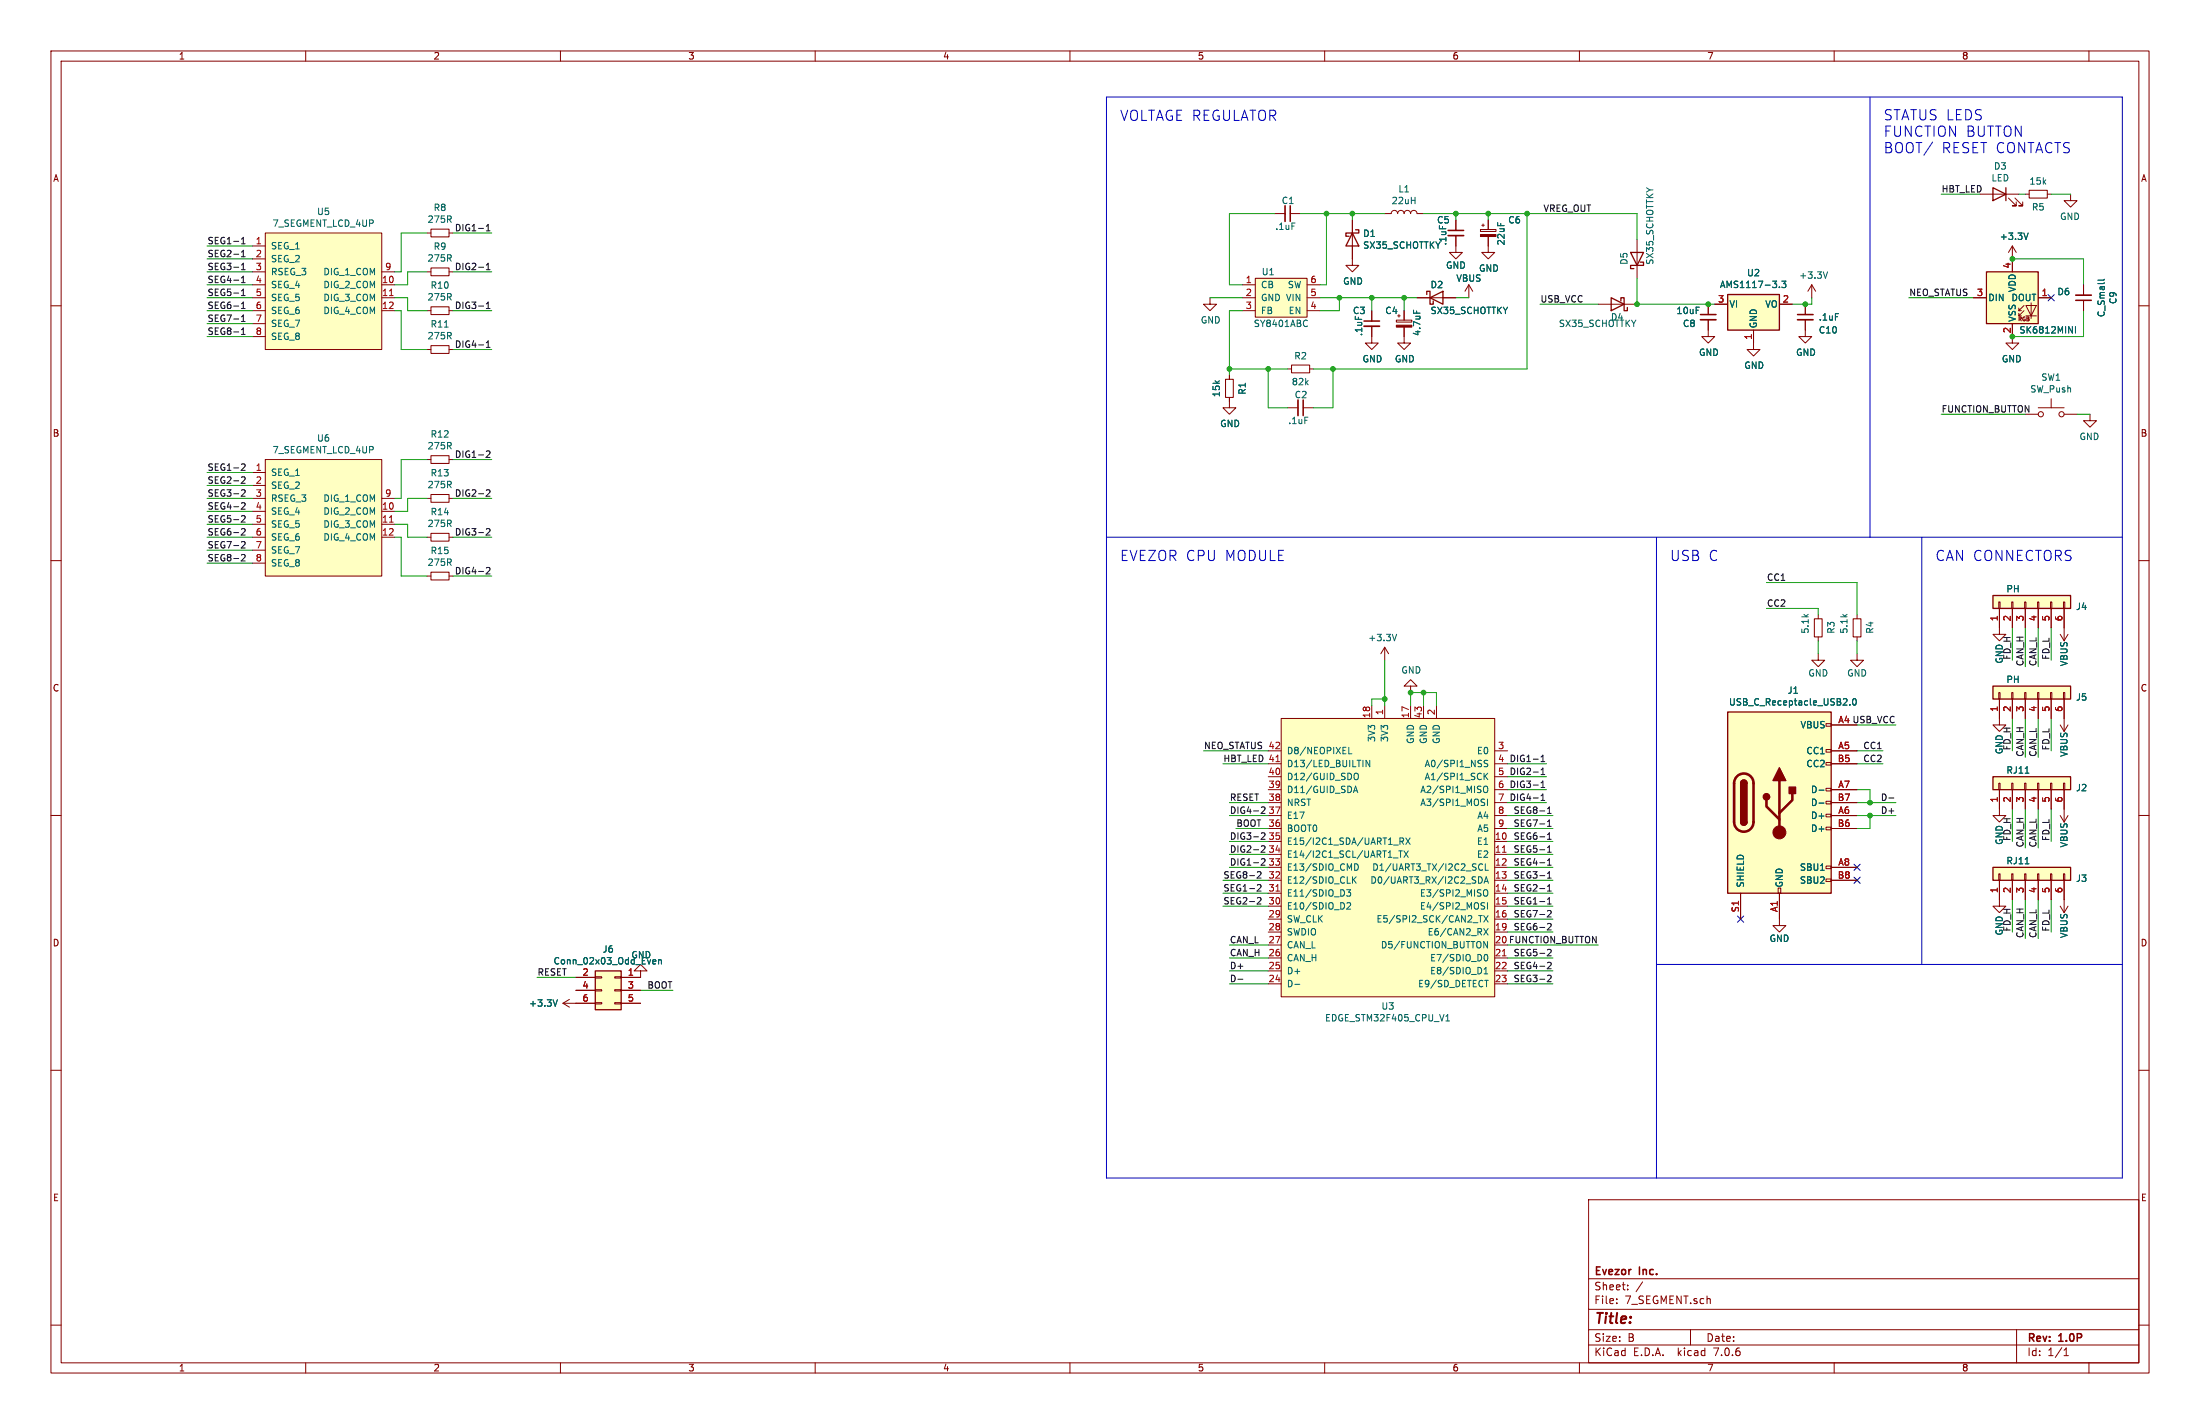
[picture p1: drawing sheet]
EESchema Schematic File Version 4
EELAYER 30 0
EELAYER END
$Descr B 17000 11000
encoding utf-8
Sheet 1 1
Title ""
Date ""
Rev "1.0P"
Comp "Evezor Inc."
Comment1 ""
Comment2 ""
Comment3 ""
Comment4 ""
$EndDescr
Wire Wire Line
	11800 2850 11800 1650
Wire Wire Line
	10250 2200 10250 1650
Wire Wire Line
	9500 2200 9500 1650
Wire Wire Line
	10200 2200 10250 2200
Wire Wire Line
	10300 2850 11800 2850
Wire Wire Line
	10300 3150 10300 2850
Wire Wire Line
	10150 3150 10300 3150
Connection ~ 10300 2850
Wire Wire Line
	10150 2850 10300 2850
Wire Wire Line
	11500 1650 11800 1650
$Comp
L power:+3.3V #PWR0101
U 1 1
P 14000 2300
F 0 "#PWR0101" H 14000 2150 50  0001 C CNN
F 1 "+3.3V" H 14015 2473 50  0000 C CNN
F 2 "" H 14000 2300 50  0001 C CNN
F 3 "" H 14000 2300 50  0001 C CNN
	1    14000 2300
	1    0    0    -1  
$EndComp
Wire Wire Line
	11500 1650 11500 1700
Connection ~ 11500 1650
Wire Wire Line
	11250 1650 11500 1650
Wire Wire Line
	11250 1650 11250 1700
Connection ~ 11250 1650
Wire Wire Line
	11000 1650 11250 1650
Wire Wire Line
	10250 1650 10450 1650
Wire Wire Line
	10450 1650 10700 1650
Connection ~ 10450 1650
Wire Wire Line
	10450 1700 10450 1650
Connection ~ 10250 1650
Wire Wire Line
	10050 1650 10250 1650
Wire Wire Line
	9500 1650 9850 1650
Wire Wire Line
	9600 2200 9500 2200
Wire Wire Line
	9350 2300 9600 2300
$Comp
L power:GND #PWR0102
U 1 1
P 9350 2300
F 0 "#PWR0102" H 9350 2050 50  0001 C CNN
F 1 "GND" H 9355 2127 50  0000 C CNN
F 2 "" H 9350 2300 50  0001 C CNN
F 3 "" H 9350 2300 50  0001 C CNN
	1    9350 2300
	1    0    0    -1  
$EndComp
$Comp
L power:GND #PWR0103
U 1 1
P 10450 2000
F 0 "#PWR0103" H 10450 1750 50  0001 C CNN
F 1 "GND" H 10455 1827 50  0000 C CNN
F 2 "" H 10450 2000 50  0001 C CNN
F 3 "" H 10450 2000 50  0001 C CNN
	1    10450 2000
	1    0    0    -1  
$EndComp
$Comp
L power:GND #PWR0104
U 1 1
P 11500 1900
F 0 "#PWR0104" H 11500 1650 50  0001 C CNN
F 1 "GND" H 11505 1727 50  0000 C CNN
F 2 "" H 11500 1900 50  0001 C CNN
F 3 "" H 11500 1900 50  0001 C CNN
	1    11500 1900
	1    0    0    -1  
$EndComp
$Comp
L power:GND #PWR0105
U 1 1
P 11250 1900
F 0 "#PWR0105" H 11250 1650 50  0001 C CNN
F 1 "GND" H 11250 1750 50  0000 C CNN
F 2 "" H 11250 1900 50  0001 C CNN
F 3 "" H 11250 1900 50  0001 C CNN
	1    11250 1900
	1    0    0    -1  
$EndComp
Wire Wire Line
	9800 2850 9500 2850
Wire Wire Line
	9800 3150 9800 2850
Wire Wire Line
	9950 3150 9800 3150
$Comp
L power:GND #PWR0106
U 1 1
P 9500 3100
F 0 "#PWR0106" H 9500 2850 50  0001 C CNN
F 1 "GND" H 9505 2927 50  0000 C CNN
F 2 "" H 9500 3100 50  0001 C CNN
F 3 "" H 9500 3100 50  0001 C CNN
	1    9500 3100
	1    0    0    -1  
$EndComp
Wire Wire Line
	9500 2850 9500 2900
Wire Wire Line
	9500 2400 9600 2400
Connection ~ 9500 2850
Wire Wire Line
	9500 2850 9500 2400
Connection ~ 9800 2850
Wire Wire Line
	9950 2850 9800 2850
$Comp
L power:GND #PWR0107
U 1 1
P 10850 2600
F 0 "#PWR0107" H 10850 2350 50  0001 C CNN
F 1 "GND" H 10855 2427 50  0000 C CNN
F 2 "" H 10850 2600 50  0001 C CNN
F 3 "" H 10850 2600 50  0001 C CNN
	1    10850 2600
	1    0    0    -1  
$EndComp
$Comp
L power:GND #PWR0108
U 1 1
P 10600 2600
F 0 "#PWR0108" H 10600 2350 50  0001 C CNN
F 1 "GND" H 10605 2427 50  0000 C CNN
F 2 "" H 10600 2600 50  0001 C CNN
F 3 "" H 10600 2600 50  0001 C CNN
	1    10600 2600
	1    0    0    -1  
$EndComp
$Comp
L Device:C_Small C5
U 1 1
P 11250 1800
F 0 "C5" H 11100 1900 50  0000 L CNN
F 1 ".1uF" V 11150 1700 50  0000 L CNN
F 2 "Capacitor_SMD:C_0603_1608Metric" H 11250 1800 50  0001 C CNN
F 3 "~" H 11250 1800 50  0001 C CNN
	1    11250 1800
	1    0    0    -1  
$EndComp
Wire Wire Line
	10600 2300 10600 2400
Connection ~ 10600 2300
Wire Wire Line
	10850 2300 10600 2300
Wire Wire Line
	10850 2300 10850 2400
$Comp
L Evezor_Library:REGULATOR_VOLTAGE_HT7463A U1
U 1 1
P 9900 2300
F 0 "U1" H 9800 2500 50  0000 C CNN
F 1 "SY8401ABC" H 9900 2100 50  0000 C CNN
F 2 "Package_TO_SOT_SMD:SOT-23-6" H 9850 2300 50  0001 C CNN
F 3 "" H 9850 2300 50  0001 C CNN
	1    9900 2300
	1    0    0    -1  
$EndComp
$Comp
L Device:CP_Small C6
U 1 1
P 11500 1800
F 0 "C6" H 11650 1900 50  0000 L CNN
F 1 "22uF" V 11600 1700 50  0000 L CNN
F 2 "Capacitor_SMD:C_0805_2012Metric" H 11500 1800 50  0001 C CNN
F 3 "~" H 11500 1800 50  0001 C CNN
	1    11500 1800
	1    0    0    -1  
$EndComp
$Comp
L Device:R_Small R1
U 1 1
P 9500 3000
F 0 "R1" V 9400 3000 50  0000 C CNN
F 1 "15k" V 9600 3000 50  0000 C CNN
F 2 "Resistor_SMD:R_0603_1608Metric" H 9500 3000 50  0001 C CNN
F 3 "~" H 9500 3000 50  0001 C CNN
	1    9500 3000
	-1   0    0    1   
$EndComp
$Comp
L Device:C_Small C2
U 1 1
P 10050 3150
F 0 "C2" V 9950 3100 50  0000 L CNN
F 1 ".1uF" V 10150 3050 50  0000 L CNN
F 2 "Capacitor_SMD:C_0603_1608Metric" H 10050 3150 50  0001 C CNN
F 3 "~" H 10050 3150 50  0001 C CNN
	1    10050 3150
	0    1    1    0   
$EndComp
$Comp
L Device:R_Small R2
U 1 1
P 10050 2850
F 0 "R2" V 9950 2850 50  0000 C CNN
F 1 "82k" V 10150 2850 50  0000 C CNN
F 2 "Resistor_SMD:R_0603_1608Metric" H 10050 2850 50  0001 C CNN
F 3 "~" H 10050 2850 50  0001 C CNN
	1    10050 2850
	0    1    1    0   
$EndComp
$Comp
L Device:C_Small C1
U 1 1
P 9950 1650
F 0 "C1" V 9850 1600 50  0000 L CNN
F 1 ".1uF" V 10050 1550 50  0000 L CNN
F 2 "Capacitor_SMD:C_0603_1608Metric" H 9950 1650 50  0001 C CNN
F 3 "~" H 9950 1650 50  0001 C CNN
	1    9950 1650
	0    1    1    0   
$EndComp
$Comp
L Device:CP_Small C4
U 1 1
P 10850 2500
F 0 "C4" H 10700 2600 50  0000 L CNN
F 1 "4.7uF" V 10950 2400 50  0000 L CNN
F 2 "Capacitor_SMD:C_0805_2012Metric" H 10850 2500 50  0001 C CNN
F 3 "~" H 10850 2500 50  0001 C CNN
	1    10850 2500
	1    0    0    -1  
$EndComp
$Comp
L Device:C_Small C3
U 1 1
P 10600 2500
F 0 "C3" H 10450 2600 50  0000 L CNN
F 1 ".1uF" V 10500 2400 50  0000 L CNN
F 2 "Capacitor_SMD:C_0603_1608Metric" H 10600 2500 50  0001 C CNN
F 3 "~" H 10600 2500 50  0001 C CNN
	1    10600 2500
	1    0    0    -1  
$EndComp
$Comp
L Device:L L1
U 1 1
P 10850 1650
F 0 "L1" V 11040 1650 50  0000 C CNN
F 1 "22uH" V 10949 1650 50  0000 C CNN
F 2 "EvezorLIB:INDUCTOR_7.5X6.6_GCDA0630-220MC" H 10850 1650 50  0001 C CNN
F 3 "~" H 10850 1650 50  0001 C CNN
	1    10850 1650
	0    -1   -1   0   
$EndComp
$Comp
L Device:D_Schottky D1
U 1 1
P 10450 1850
F 0 "D1" V 10404 1929 50  0000 L CNN
F 1 "SX35_SCHOTTKY" V 10495 1929 50  0000 L CNN
F 2 "Diode_SMD:D_SMA" H 10450 1850 50  0001 C CNN
F 3 "~" H 10450 1850 50  0001 C CNN
	1    10450 1850
	0    1    1    0   
$EndComp
Wire Wire Line
	10850 2300 10950 2300
Connection ~ 10850 2300
$Comp
L Regulator_Linear:AMS1117-3.3 U2
U 1 1
P 13550 2350
F 0 "U2" H 13550 2592 50  0000 C CNN
F 1 "AMS1117-3.3" H 13550 2501 50  0000 C CNN
F 2 "Package_TO_SOT_SMD:SOT-223-3_TabPin2" H 13550 2550 50  0001 C CNN
F 3 "http://www.advanced-monolithic.com/pdf/ds1117.pdf" H 13650 2100 50  0001 C CNN
	1    13550 2350
	1    0    0    -1  
$EndComp
Wire Wire Line
	13850 2350 13950 2350
Wire Wire Line
	14000 2350 14000 2300
$Comp
L power:GND #PWR0110
U 1 1
P 13550 2650
F 0 "#PWR0110" H 13550 2400 50  0001 C CNN
F 1 "GND" H 13555 2477 50  0000 C CNN
F 2 "" H 13550 2650 50  0001 C CNN
F 3 "" H 13550 2650 50  0001 C CNN
	1    13550 2650
	1    0    0    -1  
$EndComp
Wire Wire Line
	10200 2300 10350 2300
Wire Wire Line
	10900 5350 10900 5450
Wire Wire Line
	11000 5450 11000 5350
Connection ~ 11000 5350
Wire Wire Line
	11000 5350 10900 5350
Wire Wire Line
	11100 5450 11100 5350
Wire Wire Line
	11100 5350 11000 5350
$Comp
L power:GND #PWR0113
U 1 1
P 10900 5350
F 0 "#PWR0113" H 10900 5100 50  0001 C CNN
F 1 "GND" H 10905 5177 50  0000 C CNN
F 2 "" H 10900 5350 50  0001 C CNN
F 3 "" H 10900 5350 50  0001 C CNN
	1    10900 5350
	1    0    0    1   
$EndComp
Connection ~ 10900 5350
Wire Wire Line
	10700 5100 10700 5400
Wire Wire Line
	10600 5450 10600 5400
Wire Wire Line
	10600 5400 10700 5400
Connection ~ 10700 5400
Wire Wire Line
	10700 5400 10700 5450
$Comp
L power:+3.3V #PWR0114
U 1 1
P 10700 5100
F 0 "#PWR0114" H 10700 4950 50  0001 C CNN
F 1 "+3.3V" H 10715 5273 50  0000 C CNN
F 2 "" H 10700 5100 50  0001 C CNN
F 3 "" H 10700 5100 50  0001 C CNN
	1    10700 5100
	-1   0    0    -1  
$EndComp
Text Label 9500 7400 0    50   ~ 0
CAN_H
Text Label 9500 7300 0    50   ~ 0
CAN_L
Wire Wire Line
	9800 7400 9500 7400
Wire Wire Line
	9800 7300 9500 7300
$Comp
L Connector_Generic:Conn_01x06 J2
U 1 1
P 15650 6050
F 0 "J2" V 15614 5662 50  0000 R CNN
F 1 "RJ11" V 15750 6200 50  0000 R CNN
F 2 "EvezorLIB:RJ11_C189747_Horizontal" H 15650 6050 50  0001 C CNN
F 3 "~" H 15650 6050 50  0001 C CNN
	1    15650 6050
	0    -1   -1   0   
$EndComp
Text Label 15650 6550 1    50   ~ 0
CAN_H
Text Label 15750 6550 1    50   ~ 0
CAN_L
Wire Wire Line
	15650 6250 15650 6550
Wire Wire Line
	15750 6250 15750 6550
$Comp
L power:GND #PWR0117
U 1 1
P 15450 6250
F 0 "#PWR0117" H 15450 6000 50  0001 C CNN
F 1 "GND" V 15450 6050 50  0000 C CNN
F 2 "" H 15450 6250 50  0001 C CNN
F 3 "" H 15450 6250 50  0001 C CNN
	1    15450 6250
	1    0    0    -1  
$EndComp
$Comp
L Connector_Generic:Conn_01x06 J3
U 1 1
P 15650 6750
F 0 "J3" V 15614 6362 50  0000 R CNN
F 1 "RJ11" V 15750 6900 50  0000 R CNN
F 2 "EvezorLIB:RJ11_C189747_Horizontal" H 15650 6750 50  0001 C CNN
F 3 "~" H 15650 6750 50  0001 C CNN
	1    15650 6750
	0    -1   -1   0   
$EndComp
Text Label 15650 7250 1    50   ~ 0
CAN_H
Text Label 15750 7250 1    50   ~ 0
CAN_L
Wire Wire Line
	15650 6950 15650 7250
Wire Wire Line
	15750 6950 15750 7250
$Comp
L power:GND #PWR0119
U 1 1
P 15450 6950
F 0 "#PWR0119" H 15450 6700 50  0001 C CNN
F 1 "GND" V 15450 6750 50  0000 C CNN
F 2 "" H 15450 6950 50  0001 C CNN
F 3 "" H 15450 6950 50  0001 C CNN
	1    15450 6950
	1    0    0    -1  
$EndComp
$Comp
L Connector_Generic:Conn_01x06 J4
U 1 1
P 15650 4650
F 0 "J4" V 15614 4262 50  0000 R CNN
F 1 "PH" V 15750 4800 50  0000 R CNN
F 2 "Connector_JST:JST_PH_B6B-PH-K_1x06_P2.00mm_Vertical" H 15650 4650 50  0001 C CNN
F 3 "~" H 15650 4650 50  0001 C CNN
	1    15650 4650
	0    -1   -1   0   
$EndComp
Text Label 15650 5150 1    50   ~ 0
CAN_H
Text Label 15750 5150 1    50   ~ 0
CAN_L
Wire Wire Line
	15650 4850 15650 5150
Wire Wire Line
	15750 4850 15750 5150
$Comp
L power:GND #PWR0121
U 1 1
P 15450 4850
F 0 "#PWR0121" H 15450 4600 50  0001 C CNN
F 1 "GND" V 15450 4650 50  0000 C CNN
F 2 "" H 15450 4850 50  0001 C CNN
F 3 "" H 15450 4850 50  0001 C CNN
	1    15450 4850
	1    0    0    -1  
$EndComp
$Comp
L Connector_Generic:Conn_01x06 J5
U 1 1
P 15650 5350
F 0 "J5" V 15614 4962 50  0000 R CNN
F 1 "PH" V 15750 5500 50  0000 R CNN
F 2 "Connector_JST:JST_PH_B6B-PH-K_1x06_P2.00mm_Vertical" H 15650 5350 50  0001 C CNN
F 3 "~" H 15650 5350 50  0001 C CNN
	1    15650 5350
	0    -1   -1   0   
$EndComp
Text Label 15650 5850 1    50   ~ 0
CAN_H
Text Label 15750 5850 1    50   ~ 0
CAN_L
Wire Wire Line
	15650 5550 15650 5850
Wire Wire Line
	15750 5550 15750 5850
$Comp
L power:GND #PWR0123
U 1 1
P 15450 5550
F 0 "#PWR0123" H 15450 5300 50  0001 C CNN
F 1 "GND" V 15450 5350 50  0000 C CNN
F 2 "" H 15450 5550 50  0001 C CNN
F 3 "" H 15450 5550 50  0001 C CNN
	1    15450 5550
	1    0    0    -1  
$EndComp
Text Label 15550 6500 1    50   ~ 0
FD_H
Text Label 15850 6500 1    50   ~ 0
FD_L
Wire Wire Line
	15550 6250 15550 6500
Wire Wire Line
	15850 6250 15850 6500
Text Label 15550 5100 1    50   ~ 0
FD_H
Text Label 15850 5100 1    50   ~ 0
FD_L
Wire Wire Line
	15550 4850 15550 5100
Wire Wire Line
	15850 4850 15850 5100
Text Label 15550 5800 1    50   ~ 0
FD_H
Text Label 15850 5800 1    50   ~ 0
FD_L
Wire Wire Line
	15550 5550 15550 5800
Wire Wire Line
	15850 5550 15850 5800
Text Label 15550 7200 1    50   ~ 0
FD_H
Text Label 15850 7200 1    50   ~ 0
FD_L
Wire Wire Line
	15550 6950 15550 7200
Wire Wire Line
	15850 6950 15850 7200
$Comp
L Device:LED D3
U 1 1
P 15450 1500
F 0 "D3" H 15443 1716 50  0000 C CNN
F 1 "LED" H 15443 1625 50  0000 C CNN
F 2 "LED_SMD:LED_0603_1608Metric" H 15450 1500 50  0001 C CNN
F 3 "~" H 15450 1500 50  0001 C CNN
	1    15450 1500
	-1   0    0    -1  
$EndComp
$Comp
L Device:R_Small R5
U 1 1
P 15750 1500
F 0 "R5" V 15650 1500 50  0000 C CNN
F 1 "15k" V 15850 1500 50  0000 C CNN
F 2 "Resistor_SMD:R_0603_1608Metric" H 15750 1500 50  0001 C CNN
F 3 "~" H 15750 1500 50  0001 C CNN
	1    15750 1500
	0    1    -1   0   
$EndComp
$Comp
L power:GND #PWR0133
U 1 1
P 16000 1500
F 0 "#PWR0133" H 16000 1250 50  0001 C CNN
F 1 "GND" H 16005 1327 50  0000 C CNN
F 2 "" H 16000 1500 50  0001 C CNN
F 3 "" H 16000 1500 50  0001 C CNN
	1    16000 1500
	-1   0    0    -1  
$EndComp
Wire Wire Line
	15600 1500 15650 1500
Wire Wire Line
	15850 1500 16000 1500
Wire Wire Line
	10200 2400 10350 2400
Wire Wire Line
	10350 2400 10350 2300
Connection ~ 10350 2300
Wire Wire Line
	10350 2300 10600 2300
$Comp
L power:GND #PWR0129
U 1 1
P 16150 3200
F 0 "#PWR0129" H 16150 2950 50  0001 C CNN
F 1 "GND" H 16155 3027 50  0000 C CNN
F 2 "" H 16150 3200 50  0001 C CNN
F 3 "" H 16150 3200 50  0001 C CNN
	1    16150 3200
	-1   0    0    -1  
$EndComp
$Comp
L Switch:SW_Push SW1
U 1 1
P 15850 3200
F 0 "SW1" H 15850 3485 50  0000 C CNN
F 1 "SW_Push" H 15850 3394 50  0000 C CNN
F 2 "EvezorLIB:SWITCH_2x3_SMD_TACTILE_GREEN" H 15850 3400 50  0001 C CNN
F 3 "~" H 15850 3400 50  0001 C CNN
	1    15850 3200
	1    0    0    -1  
$EndComp
Wire Wire Line
	16050 3200 16150 3200
Text Label 4150 7550 0    50   ~ 0
RESET
$Comp
L power:+3.3V #PWR0130
U 1 1
P 15550 2000
F 0 "#PWR0130" H 15550 1850 50  0001 C CNN
F 1 "+3.3V" H 15565 2173 50  0000 C CNN
F 2 "" H 15550 2000 50  0001 C CNN
F 3 "" H 15550 2000 50  0001 C CNN
	1    15550 2000
	1    0    0    -1  
$EndComp
$Comp
L power:GND #PWR0131
U 1 1
P 15550 2600
F 0 "#PWR0131" H 15550 2350 50  0001 C CNN
F 1 "GND" H 15555 2427 50  0000 C CNN
F 2 "" H 15550 2600 50  0001 C CNN
F 3 "" H 15550 2600 50  0001 C CNN
	1    15550 2600
	-1   0    0    -1  
$EndComp
Text Label 14750 2300 0    50   ~ 0
NEO_STATUS
Wire Wire Line
	15250 2300 14750 2300
Text Label 9300 5800 0    50   ~ 0
NEO_STATUS
$Comp
L Device:C_Small C9
U 1 1
P 16100 2300
F 0 "C9" V 15871 2300 50  0000 C CNN
F 1 "C_Small" V 15962 2300 50  0000 C CNN
F 2 "Capacitor_SMD:C_0603_1608Metric" H 16100 2300 50  0001 C CNN
F 3 "~" H 16100 2300 50  0001 C CNN
	1    16100 2300
	-1   0    0    1   
$EndComp
$Comp
L Device:D_Schottky D2
U 1 1
P 11100 2300
F 0 "D2" H 11050 2400 50  0000 L CNN
F 1 "SX35_SCHOTTKY" H 11050 2200 50  0000 L CNN
F 2 "Diode_SMD:D_SMA" H 11100 2300 50  0001 C CNN
F 3 "~" H 11100 2300 50  0001 C CNN
	1    11100 2300
	1    0    0    -1  
$EndComp
Wire Wire Line
	11250 2300 11350 2300
$Comp
L Connector:USB_C_Receptacle_USB2.0 J1
U 1 1
P 13750 6200
F 0 "J1" H 13857 7067 50  0000 C CNN
F 1 "USB_C_Receptacle_USB2.0" H 13857 6976 50  0000 C CNN
F 2 "EvezorLIB:USB_C_Receptacle_HRO_TYPE-C-31-M-12" H 13900 6200 50  0001 C CNN
F 3 "https://www.usb.org/sites/default/files/documents/usb_type-c.zip" H 13900 6200 50  0001 C CNN
	1    13750 6200
	1    0    0    -1  
$EndComp
Text Label 9500 7600 0    50   ~ 0
D-
Wire Wire Line
	9500 7500 9800 7500
Wire Wire Line
	9500 7600 9800 7600
Text Label 14650 6200 2    50   ~ 0
D-
Text Label 9500 7500 0    50   ~ 0
D+
Text Label 14650 6300 2    50   ~ 0
D+
Wire Wire Line
	14350 6300 14450 6300
Wire Wire Line
	14350 6200 14450 6200
Wire Wire Line
	14350 6100 14450 6100
Wire Wire Line
	14450 6100 14450 6200
Connection ~ 14450 6200
Wire Wire Line
	14450 6200 14650 6200
Wire Wire Line
	14450 6300 14450 6400
Wire Wire Line
	14450 6400 14350 6400
Connection ~ 14450 6300
Wire Wire Line
	14450 6300 14650 6300
NoConn ~ 14350 6800
NoConn ~ 14350 6700
$Comp
L Device:R_Small R3
U 1 1
P 14050 4850
F 0 "R3" V 14150 4800 50  0000 L CNN
F 1 "5.1k" V 13950 4800 50  0000 L CNN
F 2 "Resistor_SMD:R_0603_1608Metric" H 14050 4850 50  0001 C CNN
F 3 "~" H 14050 4850 50  0001 C CNN
	1    14050 4850
	1    0    0    -1  
$EndComp
Text Label 14550 5800 2    50   ~ 0
CC1
Text Label 14550 5900 2    50   ~ 0
CC2
Wire Wire Line
	14350 5900 14550 5900
Wire Wire Line
	14550 5800 14350 5800
Text Label 13650 4500 0    50   ~ 0
CC1
Text Label 13650 4700 0    50   ~ 0
CC2
$Comp
L Device:R_Small R4
U 1 1
P 14350 4850
F 0 "R4" V 14450 4800 50  0000 L CNN
F 1 "5.1k" V 14250 4800 50  0000 L CNN
F 2 "Resistor_SMD:R_0603_1608Metric" H 14350 4850 50  0001 C CNN
F 3 "~" H 14350 4850 50  0001 C CNN
	1    14350 4850
	1    0    0    -1  
$EndComp
Wire Wire Line
	13650 4700 14050 4700
Wire Wire Line
	14050 4700 14050 4750
Wire Wire Line
	13650 4500 14350 4500
Wire Wire Line
	14350 4500 14350 4750
$Comp
L power:GND #PWR0112
U 1 1
P 13750 7100
F 0 "#PWR0112" H 13750 6850 50  0001 C CNN
F 1 "GND" H 13750 6950 50  0000 C CNN
F 2 "" H 13750 7100 50  0001 C CNN
F 3 "" H 13750 7100 50  0001 C CNN
	1    13750 7100
	1    0    0    -1  
$EndComp
$Comp
L power:GND #PWR0115
U 1 1
P 14050 5050
F 0 "#PWR0115" H 14050 4800 50  0001 C CNN
F 1 "GND" H 14050 4900 50  0000 C CNN
F 2 "" H 14050 5050 50  0001 C CNN
F 3 "" H 14050 5050 50  0001 C CNN
	1    14050 5050
	1    0    0    -1  
$EndComp
$Comp
L power:GND #PWR0116
U 1 1
P 14350 5050
F 0 "#PWR0116" H 14350 4800 50  0001 C CNN
F 1 "GND" H 14350 4900 50  0000 C CNN
F 2 "" H 14350 5050 50  0001 C CNN
F 3 "" H 14350 5050 50  0001 C CNN
	1    14350 5050
	1    0    0    -1  
$EndComp
Wire Wire Line
	14050 4950 14050 5050
Wire Wire Line
	14350 4950 14350 5050
Text Label 14650 5600 2    50   ~ 0
USB_VCC
Wire Wire Line
	14350 5600 14650 5600
Text Label 11900 2350 0    50   ~ 0
USB_VCC
Wire Wire Line
	11900 2350 12350 2350
Wire Wire Line
	11800 1650 12650 1650
Wire Wire Line
	12650 1650 12650 1850
Connection ~ 11800 1650
Text Label 12300 1650 2    50   ~ 0
VREG_OUT
Text Label 9450 5900 0    50   ~ 0
HBT_LED
Text Label 15000 1500 0    50   ~ 0
HBT_LED
Wire Wire Line
	9800 5800 9300 5800
$Comp
L Device:D_Schottky D5
U 1 1
P 12650 2000
F 0 "D5" H 12600 2100 50  0000 L CNN
F 1 "SX35_SCHOTTKY" H 12600 1900 50  0000 L CNN
F 2 "Diode_SMD:D_SMA" H 12650 2000 50  0001 C CNN
F 3 "~" H 12650 2000 50  0001 C CNN
	1    12650 2000
	0    -1   -1   0   
$EndComp
$Comp
L Device:D_Schottky D4
U 1 1
P 12500 2350
F 0 "D4" H 12450 2450 50  0000 L CNN
F 1 "SX35_SCHOTTKY" H 12350 2500 50  0000 L CNN
F 2 "Diode_SMD:D_SMA" H 12500 2350 50  0001 C CNN
F 3 "~" H 12500 2350 50  0001 C CNN
	1    12500 2350
	-1   0    0    1   
$EndComp
Wire Wire Line
	12650 2150 12650 2350
$Comp
L power:GND #PWR0128
U 1 1
P 4950 7550
F 0 "#PWR0128" H 4950 7300 50  0001 C CNN
F 1 "GND" H 4955 7377 50  0000 C CNN
F 2 "" H 4950 7550 50  0001 C CNN
F 3 "" H 4950 7550 50  0001 C CNN
	1    4950 7550
	1    0    0    1   
$EndComp
Text Label 9500 6200 0    50   ~ 0
RESET
Wire Wire Line
	9500 6200 9800 6200
Text Label 5200 7650 2    50   ~ 0
BOOT
Text Label 9550 6400 0    50   ~ 0
BOOT
Wire Wire Line
	9550 6400 9800 6400
Text Label 15000 3200 0    50   ~ 0
FUNCTION_BUTTON
$Comp
L Evezor_Library:EDGE_STM32F405_CPU_V1 U3
U 1 1
P 10800 6100
F 0 "U3" H 10875 4427 50  0000 C CNN
F 1 "EDGE_STM32F405_CPU_V1" H 10875 4336 50  0000 C CNN
F 2 "EvezorLIB:EDGE_STAMP" H 10350 4450 50  0001 C CNN
F 3 "" H 10800 6100 50  0001 C CNN
	1    10800 6100
	-1   0    0    -1  
$EndComp
Wire Wire Line
	11650 7300 12350 7300
Wire Wire Line
	15000 3200 15650 3200
Text Label 12350 7300 2    50   ~ 0
FUNCTION_BUTTON
$Comp
L power:+3.3V #PWR0135
U 1 1
P 4450 7750
F 0 "#PWR0135" H 4450 7600 50  0001 C CNN
F 1 "+3.3V" V 4450 8000 50  0000 C CNN
F 2 "" H 4450 7750 50  0001 C CNN
F 3 "" H 4450 7750 50  0001 C CNN
	1    4450 7750
	0    -1   1    0   
$EndComp
$Comp
L Device:C_Small C10
U 1 1
P 13950 2450
F 0 "C10" H 14050 2350 50  0000 L CNN
F 1 ".1uF" H 14050 2450 50  0000 L CNN
F 2 "Capacitor_SMD:C_0603_1608Metric" H 13950 2450 50  0001 C CNN
F 3 "~" H 13950 2450 50  0001 C CNN
	1    13950 2450
	1    0    0    -1  
$EndComp
Connection ~ 13950 2350
Wire Wire Line
	13950 2350 14000 2350
$Comp
L Device:C_Small C8
U 1 1
P 13200 2450
F 0 "C8" H 13000 2400 50  0000 L CNN
F 1 "10uF" H 12950 2500 50  0000 L CNN
F 2 "Capacitor_SMD:C_0805_2012Metric" H 13200 2450 50  0001 C CNN
F 3 "~" H 13200 2450 50  0001 C CNN
	1    13200 2450
	1    0    0    -1  
$EndComp
Connection ~ 13200 2350
Wire Wire Line
	13200 2350 13250 2350
$Comp
L power:GND #PWR0136
U 1 1
P 13200 2550
F 0 "#PWR0136" H 13200 2300 50  0001 C CNN
F 1 "GND" H 13205 2377 50  0000 C CNN
F 2 "" H 13200 2550 50  0001 C CNN
F 3 "" H 13200 2550 50  0001 C CNN
	1    13200 2550
	1    0    0    -1  
$EndComp
$Comp
L power:GND #PWR0137
U 1 1
P 13950 2550
F 0 "#PWR0137" H 13950 2300 50  0001 C CNN
F 1 "GND" H 13955 2377 50  0000 C CNN
F 2 "" H 13950 2550 50  0001 C CNN
F 3 "" H 13950 2550 50  0001 C CNN
	1    13950 2550
	1    0    0    -1  
$EndComp
Wire Wire Line
	12650 2350 13200 2350
Connection ~ 12650 2350
Wire Wire Line
	15000 1500 15300 1500
NoConn ~ 13450 7100
Wire Wire Line
	9450 5900 9800 5900
$Comp
L LED:SK6812MINI D6
U 1 1
P 15550 2300
F 0 "D6" H 15894 2346 50  0000 L CNN
F 1 "SK6812MINI" H 15600 2050 50  0000 L CNN
F 2 "LED_SMD:LED_SK6812MINI_PLCC4_3.5x3.5mm_P1.75mm" H 15600 2000 50  0001 L TNN
F 3 "https://cdn-shop.adafruit.com/product-files/2686/SK6812MINI_REV.01-1-2.pdf" H 15650 1925 50  0001 L TNN
	1    15550 2300
	1    0    0    -1  
$EndComp
NoConn ~ 15850 2300
Wire Wire Line
	15550 2000 16100 2000
Wire Wire Line
	16100 2000 16100 2200
Connection ~ 15550 2000
Wire Wire Line
	15550 2600 16100 2600
Wire Wire Line
	16100 2600 16100 2400
Connection ~ 15550 2600
$Comp
L power:VBUS #PWR0109
U 1 1
P 11350 2300
F 0 "#PWR0109" H 11350 2150 50  0001 C CNN
F 1 "VBUS" H 11350 2450 50  0000 C CNN
F 2 "" H 11350 2300 50  0001 C CNN
F 3 "" H 11350 2300 50  0001 C CNN
	1    11350 2300
	1    0    0    -1  
$EndComp
$Comp
L power:VBUS #PWR0118
U 1 1
P 15950 4850
F 0 "#PWR0118" H 15950 4700 50  0001 C CNN
F 1 "VBUS" V 15950 5050 50  0000 C CNN
F 2 "" H 15950 4850 50  0001 C CNN
F 3 "" H 15950 4850 50  0001 C CNN
	1    15950 4850
	-1   0    0    1   
$EndComp
$Comp
L power:VBUS #PWR0120
U 1 1
P 15950 5550
F 0 "#PWR0120" H 15950 5400 50  0001 C CNN
F 1 "VBUS" V 15950 5750 50  0000 C CNN
F 2 "" H 15950 5550 50  0001 C CNN
F 3 "" H 15950 5550 50  0001 C CNN
	1    15950 5550
	-1   0    0    1   
$EndComp
$Comp
L power:VBUS #PWR0122
U 1 1
P 15950 6250
F 0 "#PWR0122" H 15950 6100 50  0001 C CNN
F 1 "VBUS" V 15950 6450 50  0000 C CNN
F 2 "" H 15950 6250 50  0001 C CNN
F 3 "" H 15950 6250 50  0001 C CNN
	1    15950 6250
	-1   0    0    1   
$EndComp
$Comp
L power:VBUS #PWR0124
U 1 1
P 15950 6950
F 0 "#PWR0124" H 15950 6800 50  0001 C CNN
F 1 "VBUS" V 15950 7150 50  0000 C CNN
F 2 "" H 15950 6950 50  0001 C CNN
F 3 "" H 15950 6950 50  0001 C CNN
	1    15950 6950
	-1   0    0    1   
$EndComp
Wire Notes Line
	16400 750  16400 9100
Wire Notes Line
	12800 9100 12800 4150
Wire Notes Line
	14450 750  14450 4150
Wire Notes Line
	8550 9100 8550 750 
Wire Notes Line
	8550 750  16400 750 
Wire Notes Line
	8550 9100 16400 9100
Wire Notes Line
	8550 4150 16400 4150
Text Notes 8650 4350 0    79   ~ 0
EVEZOR CPU MODULE
Text Notes 12900 4350 0    79   ~ 0
USB C
Text Notes 14950 4350 0    79   ~ 0
CAN CONNECTORS
Wire Notes Line
	16400 7450 12800 7450
Text Notes 14550 1200 0    79   ~ 0
STATUS LEDS \nFUNCTION BUTTON\nBOOT/ RESET CONTACTS
Text Notes 8650 950  0    79   ~ 0
VOLTAGE REGULATOR
Wire Notes Line
	14850 4150 14850 7450
$Comp
L Evezor_Library:7_SEGMENT_LCD_4UP U5
U 1 1
P 2450 2250
F 0 "U5" H 2500 2865 50  0000 C CNN
F 1 "7_SEGMENT_LCD_4UP" H 2500 2774 50  0000 C CNN
F 2 "EvezorLIB:7_SEGMENT_LCD_4UP_SMD" H 2400 1750 50  0001 C CNN
F 3 "https://datasheet.lcsc.com/szlcsc/1912111437_OASIS-TOF-F4401AMG-N_C325426.pdf" H 2450 2250 50  0001 C CNN
	1    2450 2250
	1    0    0    -1  
$EndComp
$Comp
L Device:R_Small R8
U 1 1
P 3400 1800
F 0 "R8" V 3204 1800 50  0000 C CNN
F 1 "275R" V 3295 1800 50  0000 C CNN
F 2 "Resistor_SMD:R_0603_1608Metric" H 3400 1800 50  0001 C CNN
F 3 "~" H 3400 1800 50  0001 C CNN
	1    3400 1800
	0    1    1    0   
$EndComp
$Comp
L Device:R_Small R9
U 1 1
P 3400 2100
F 0 "R9" V 3204 2100 50  0000 C CNN
F 1 "275R" V 3295 2100 50  0000 C CNN
F 2 "Resistor_SMD:R_0603_1608Metric" H 3400 2100 50  0001 C CNN
F 3 "~" H 3400 2100 50  0001 C CNN
	1    3400 2100
	0    1    1    0   
$EndComp
$Comp
L Device:R_Small R10
U 1 1
P 3400 2400
F 0 "R10" V 3204 2400 50  0000 C CNN
F 1 "275R" V 3295 2400 50  0000 C CNN
F 2 "Resistor_SMD:R_0603_1608Metric" H 3400 2400 50  0001 C CNN
F 3 "~" H 3400 2400 50  0001 C CNN
	1    3400 2400
	0    1    1    0   
$EndComp
$Comp
L Device:R_Small R11
U 1 1
P 3400 2700
F 0 "R11" V 3204 2700 50  0000 C CNN
F 1 "275R" V 3295 2700 50  0000 C CNN
F 2 "Resistor_SMD:R_0603_1608Metric" H 3400 2700 50  0001 C CNN
F 3 "~" H 3400 2700 50  0001 C CNN
	1    3400 2700
	0    1    1    0   
$EndComp
Text Label 3800 1800 2    50   ~ 0
DIG1-1
Text Label 3800 2100 2    50   ~ 0
DIG2-1
Text Label 3800 2400 2    50   ~ 0
DIG3-1
Text Label 3800 2700 2    50   ~ 0
DIG4-1
Text Label 1600 1900 0    50   ~ 0
SEG1-1
Text Label 1600 2000 0    50   ~ 0
SEG2-1
Text Label 1600 2100 0    50   ~ 0
SEG3-1
Text Label 1600 2200 0    50   ~ 0
SEG4-1
Text Label 1600 2300 0    50   ~ 0
SEG5-1
Text Label 1600 2400 0    50   ~ 0
SEG6-1
Text Label 1600 2500 0    50   ~ 0
SEG7-1
Text Label 1600 2600 0    50   ~ 0
SEG8-1
Wire Wire Line
	3100 2400 3100 2700
Wire Wire Line
	3100 2700 3300 2700
Wire Wire Line
	3050 2400 3100 2400
Wire Wire Line
	3050 2300 3150 2300
Wire Wire Line
	3150 2300 3150 2400
Wire Wire Line
	3150 2400 3300 2400
Wire Wire Line
	3050 2200 3150 2200
Wire Wire Line
	3150 2200 3150 2100
Wire Wire Line
	3150 2100 3300 2100
Wire Wire Line
	3050 2100 3100 2100
Wire Wire Line
	3100 2100 3100 1800
Wire Wire Line
	3100 1800 3300 1800
Wire Wire Line
	3800 1800 3500 1800
Wire Wire Line
	3500 2100 3800 2100
Wire Wire Line
	3800 2400 3500 2400
Wire Wire Line
	3500 2700 3800 2700
$Comp
L Evezor_Library:7_SEGMENT_LCD_4UP U6
U 1 1
P 2450 4000
F 0 "U6" H 2500 4615 50  0000 C CNN
F 1 "7_SEGMENT_LCD_4UP" H 2500 4524 50  0000 C CNN
F 2 "EvezorLIB:7_SEGMENT_LCD_4UP_SMD" H 2400 3500 50  0001 C CNN
F 3 "https://datasheet.lcsc.com/szlcsc/1912111437_OASIS-TOF-F4401AMG-N_C325426.pdf" H 2450 4000 50  0001 C CNN
	1    2450 4000
	1    0    0    -1  
$EndComp
$Comp
L Device:R_Small R12
U 1 1
P 3400 3550
F 0 "R12" V 3204 3550 50  0000 C CNN
F 1 "275R" V 3295 3550 50  0000 C CNN
F 2 "Resistor_SMD:R_0603_1608Metric" H 3400 3550 50  0001 C CNN
F 3 "~" H 3400 3550 50  0001 C CNN
	1    3400 3550
	0    1    1    0   
$EndComp
$Comp
L Device:R_Small R13
U 1 1
P 3400 3850
F 0 "R13" V 3204 3850 50  0000 C CNN
F 1 "275R" V 3295 3850 50  0000 C CNN
F 2 "Resistor_SMD:R_0603_1608Metric" H 3400 3850 50  0001 C CNN
F 3 "~" H 3400 3850 50  0001 C CNN
	1    3400 3850
	0    1    1    0   
$EndComp
$Comp
L Device:R_Small R14
U 1 1
P 3400 4150
F 0 "R14" V 3204 4150 50  0000 C CNN
F 1 "275R" V 3295 4150 50  0000 C CNN
F 2 "Resistor_SMD:R_0603_1608Metric" H 3400 4150 50  0001 C CNN
F 3 "~" H 3400 4150 50  0001 C CNN
	1    3400 4150
	0    1    1    0   
$EndComp
$Comp
L Device:R_Small R15
U 1 1
P 3400 4450
F 0 "R15" V 3204 4450 50  0000 C CNN
F 1 "275R" V 3295 4450 50  0000 C CNN
F 2 "Resistor_SMD:R_0603_1608Metric" H 3400 4450 50  0001 C CNN
F 3 "~" H 3400 4450 50  0001 C CNN
	1    3400 4450
	0    1    1    0   
$EndComp
Text Label 3800 3550 2    50   ~ 0
DIG1-2
Text Label 3800 3850 2    50   ~ 0
DIG2-2
Text Label 3800 4150 2    50   ~ 0
DIG3-2
Text Label 3800 4450 2    50   ~ 0
DIG4-2
Wire Wire Line
	3100 4150 3100 4450
Wire Wire Line
	3100 4450 3300 4450
Wire Wire Line
	3050 4150 3100 4150
Wire Wire Line
	3050 4050 3150 4050
Wire Wire Line
	3150 4050 3150 4150
Wire Wire Line
	3150 4150 3300 4150
Wire Wire Line
	3050 3950 3150 3950
Wire Wire Line
	3150 3950 3150 3850
Wire Wire Line
	3150 3850 3300 3850
Wire Wire Line
	3050 3850 3100 3850
Wire Wire Line
	3100 3850 3100 3550
Wire Wire Line
	3100 3550 3300 3550
Wire Wire Line
	3800 3550 3500 3550
Wire Wire Line
	3500 3850 3800 3850
Wire Wire Line
	3800 4150 3500 4150
Wire Wire Line
	3500 4450 3800 4450
Wire Wire Line
	1600 1900 1950 1900
Wire Wire Line
	1600 2000 1950 2000
Wire Wire Line
	1600 2100 1950 2100
Wire Wire Line
	1600 2200 1950 2200
Wire Wire Line
	1600 2300 1950 2300
Wire Wire Line
	1600 2400 1950 2400
Wire Wire Line
	1600 2500 1950 2500
Wire Wire Line
	1600 2600 1950 2600
Wire Wire Line
	1600 4350 1950 4350
Wire Wire Line
	1600 4250 1950 4250
Wire Wire Line
	1600 4150 1950 4150
Wire Wire Line
	1600 4050 1950 4050
Wire Wire Line
	1600 3950 1950 3950
Wire Wire Line
	1600 3850 1950 3850
Wire Wire Line
	1600 3750 1950 3750
Wire Wire Line
	1600 3650 1950 3650
Text Label 1600 4350 0    50   ~ 0
SEG8-2
Text Label 1600 4250 0    50   ~ 0
SEG7-2
Text Label 1600 4150 0    50   ~ 0
SEG6-2
Text Label 1600 4050 0    50   ~ 0
SEG5-2
Text Label 1600 3950 0    50   ~ 0
SEG4-2
Text Label 1600 3850 0    50   ~ 0
SEG3-2
Text Label 1600 3750 0    50   ~ 0
SEG2-2
Text Label 1600 3650 0    50   ~ 0
SEG1-2
Wire Wire Line
	9450 6800 9800 6800
Wire Wire Line
	12000 7100 11650 7100
Wire Wire Line
	12000 7200 11650 7200
Wire Wire Line
	12000 7400 11650 7400
Wire Wire Line
	12000 7500 11650 7500
Wire Wire Line
	12000 7600 11650 7600
Wire Wire Line
	9450 7000 9800 7000
Wire Wire Line
	9450 6900 9800 6900
Text Label 9450 6800 0    50   ~ 0
SEG8-2
Text Label 12000 7100 2    50   ~ 0
SEG7-2
Text Label 12000 7200 2    50   ~ 0
SEG6-2
Text Label 12000 7400 2    50   ~ 0
SEG5-2
Text Label 12000 7500 2    50   ~ 0
SEG4-2
Text Label 12000 7600 2    50   ~ 0
SEG3-2
Text Label 9450 7000 0    50   ~ 0
SEG2-2
Text Label 9450 6900 0    50   ~ 0
SEG1-2
Text Label 9500 6700 0    50   ~ 0
DIG1-2
Text Label 9500 6600 0    50   ~ 0
DIG2-2
Text Label 9500 6500 0    50   ~ 0
DIG3-2
Text Label 9500 6300 0    50   ~ 0
DIG4-2
Wire Wire Line
	9500 6700 9800 6700
Wire Wire Line
	9800 6600 9500 6600
Wire Wire Line
	9500 6500 9800 6500
Wire Wire Line
	9800 6300 9500 6300
Text Label 12000 7000 2    50   ~ 0
SEG1-1
Text Label 12000 6900 2    50   ~ 0
SEG2-1
Text Label 12000 6800 2    50   ~ 0
SEG3-1
Text Label 12000 6700 2    50   ~ 0
SEG4-1
Text Label 12000 6600 2    50   ~ 0
SEG5-1
Text Label 12000 6500 2    50   ~ 0
SEG6-1
Text Label 12000 6400 2    50   ~ 0
SEG7-1
Text Label 12000 6300 2    50   ~ 0
SEG8-1
Wire Wire Line
	12000 7000 11650 7000
Wire Wire Line
	12000 6900 11650 6900
Wire Wire Line
	12000 6800 11650 6800
Wire Wire Line
	12000 6700 11650 6700
Wire Wire Line
	12000 6600 11650 6600
Wire Wire Line
	12000 6500 11650 6500
Wire Wire Line
	12000 6400 11650 6400
Wire Wire Line
	12000 6300 11650 6300
Text Label 11950 5900 2    50   ~ 0
DIG1-1
Text Label 11950 6000 2    50   ~ 0
DIG2-1
Text Label 11950 6100 2    50   ~ 0
DIG3-1
Text Label 11950 6200 2    50   ~ 0
DIG4-1
Wire Wire Line
	11950 5900 11650 5900
Wire Wire Line
	11650 6000 11950 6000
Wire Wire Line
	11950 6100 11650 6100
Wire Wire Line
	11650 6200 11950 6200
$Comp
L Connector_Generic:Conn_02x03_Odd_Even J6
U 1 1
P 4750 7650
F 0 "J6" H 4800 7967 50  0000 C CNN
F 1 "Conn_02x03_Odd_Even" H 4800 7876 50  0000 C CNN
F 2 "Connector_PinSocket_2.54mm:PinSocket_2x03_P2.54mm_Vertical_SMD" H 4750 7650 50  0001 C CNN
F 3 "~" H 4750 7650 50  0001 C CNN
	1    4750 7650
	-1   0    0    -1  
$EndComp
Wire Wire Line
	4950 7650 5200 7650
Wire Wire Line
	4450 7550 4150 7550
$EndSCHEMATC
